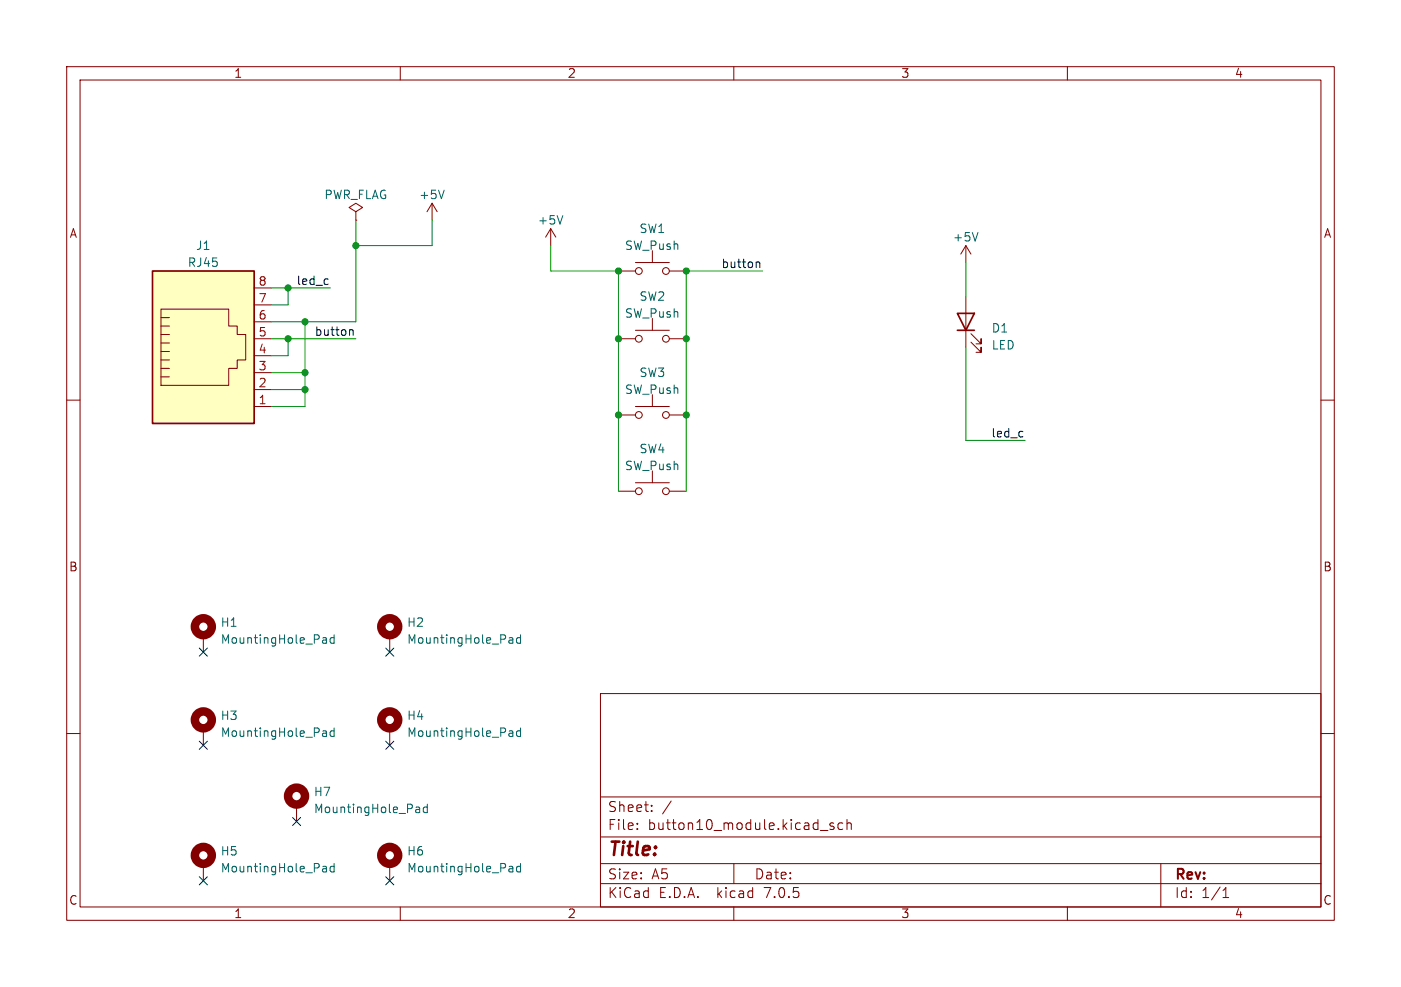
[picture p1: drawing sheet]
<svg xmlns="http://www.w3.org/2000/svg" width="210mm" height="148mm" viewBox="0 0 210 148" stroke-linecap="round" stroke-linejoin="round" font-family="sans-serif">
<g fill="none" stroke="#840000" stroke-width=".15">
<path d="M10 10h190v128h-190zM12 12h186v124h-186zM60 10v2M110 10v2M160 10v2M53.3 31.8l1.1-.7-1.1-.6-1 .6 1 .7v1.2M53.3 33h.1M64.8 30.5l-.8 1.3M64.8 30.5v2.5M64.8 30.5l.7 1.3M82.5 34.3l-.7 1.3M82.5 34.3v2.5"/>
<path d="M82.5 34.3l.8 1.3M95.2 39.4h5.1M97.8 37.6v1.8M144.8 36.8v2.6M144.8 36.8l-.8 1.3M144.8 36.8l.7 1.3M10 60h2M24.1 56.5h1.3M24.1 55.2h1.3M24.1 54h1.3M24.1 52.7h1.3M24.1 51.4h1.3"/>
<path d="M24.1 50.2h1.3M24.1 46.4h10.2v2.5h1.3v1.3h1.2v3.8h-1.2v1.2h-1.3v2.6h-10.2zM24.1 48.9h1.3M24.1 47.6h1.3M38.1 50.8h2.5M38.1 58.4h2.5M38.1 55.9h2.5M38.1 53.3h2.5M38.1 48.3h2.5M38.1 45.7h2.5M38.1 43.2h2.5M92.7 40.6h2.5"/>
<path d="M92.7 50.8h2.5M95.2 49.5h5.1M97.8 47.8v1.7M97.8 59.2v1.8M100.3 40.6h2.6M100.3 50.8h2.6M144.8 44.5v7.6M145.5 51.3l1.6 1.5v-.7v.7h-.8M145.5 50l1.6 1.6v-.8v.8h-.8M198 60h2M38.1 61h2.5M92.7 73.7h2.5"/>
<path d="M92.7 62.2h2.5M95.2 72.4h5.1M95.2 61h5.1M97.8 70.6v1.8M100.3 73.7h2.6M100.3 62.2h2.6M30.5 95.3v2.5M58.4 95.3v2.5M10 110h2M30.5 109.2v2.6M58.4 109.2v2.6M90 104h108v32h-108z"/>
<path d="M90 119.5h108M198 110h2M30.5 129.5v2.6M44.4 120.7v2.5M58.4 129.5v2.6M60 136v2M90 132.5h108M90 129.5h108M90 125.5h108M95.5 124.2v.2M95.5 123.5v.1M97.7 121.5v.2"/>
<path d="M97.7 120.8v.1M100.6 120.1l-1.3 1.9M110 136v2M110 129.5v3M123 124.5h1.1M125 123.5l-.4-.1-.2 .2 .1 .2 .5 .2v.3h-.6M126.3 123.5l-.4-.1-.3 .3v.4l.1 .2h.6M127 123.5a.37 .37 0 0 1 .6 .1v.8M127 122.9v1.5M160 136v2M174 129.5v6.5M183.3 134.6h.9"/>
<path d="M183.3 133.5l.5-.4v1.5"/>
<circle cx="95.8" cy="50.8" r=".51"/>
<circle cx="95.8" cy="40.6" r=".51"/>
<circle cx="99.8" cy="50.8" r=".51"/>
<circle cx="99.8" cy="40.6" r=".51"/>
<circle cx="95.8" cy="62.2" r=".51"/>
<circle cx="95.8" cy="73.7" r=".51"/>
<circle cx="99.8" cy="62.2" r=".51"/>
<circle cx="99.8" cy="73.7" r=".51"/>
</g>
<path d="M22.9 40.6h15.2v22.9h-15.2zM143.5 47h2.5l-1.2 2.5zM143.5 49.5h2.5" fill="none" stroke="#840000" stroke-width=".25"/>
<g fill="none" stroke="#006464" stroke-width=".15">
<path d="M66.6 28.5l-.4 1.3M84.4 32.3l-.5 1.3M146.6 34.9l-.4 1.2M48.5 95.6l.4 .1v.8M48.9 96.4l-.4 .1M48.9 95.9l-.4 .1M50.1 95.2v1.3M50.1 95.7l-.4-.1-.2 .3v.3l.1 .2h.5M76.5 95.6l.3 .1 .1 .8M76.9 96.4l-.4 .1M76.9 95.9l-.4 .1M78 95.7l-.3-.1-.3 .3v.3l.1 .2h.5"/>
<path d="M78 95.2v1.3M48.5 109.6h.4v.8M48.9 110.4h-.4M48.9 109.9l-.4 .1M50.1 109.2v1.2M50.1 109.6h-.4l-.2 .2v.4l.1 .2h.5M76.5 109.6h.3l.1 .8M76.9 110.4h-.4M76.9 109.9l-.4 .1M78 109.6h-.3l-.3 .2v.4l.1 .2h.5M78 109.2v1.2M48.5 129.9l.4 .1v.8"/>
<path d="M48.9 130.7l-.4 .1M48.9 130.2l-.4 .1M50.1 130l-.4-.1-.2 .2v.4l.1 .2h.5M50.1 129.5v1.3M62.5 121l.3 .1 .1 .8M62.9 121.8l-.4 .1M62.9 121.3l-.4 .1M64.1 121.1l-.4-.1-.2 .3v.3l.1 .2h.5M64.1 120.6v1.3M76.5 129.9l.3 .1 .1 .8M76.9 130.7l-.4 .1M76.9 130.2l-.4 .1"/>
<path d="M78 130l-.3-.1-.3 .2v.4l.1 .2h.5M78 129.5v1.3"/>
</g>
<g fill="none" stroke="#840000" stroke-width="1.3">
<circle cx="30.5" cy="94" r="1.27"/>
<circle cx="58.4" cy="94" r="1.27"/>
<circle cx="30.5" cy="107.9" r="1.27"/>
<circle cx="44.4" cy="119.4" r="1.27"/>
<circle cx="58.4" cy="107.9" r="1.27"/>
<circle cx="30.5" cy="128.3" r="1.27"/>
<circle cx="58.4" cy="128.3" r="1.27"/>
</g>
<path d="M22.9 40.6h15.2v22.9h-15.2z" fill="#ffffc2" stroke="#ffffc2" stroke-width=".15"/>
<path d="M113.5 39.3h.2l.2 .2v.6M52.6 49.4h.2l.1 .2v.7" fill="none" stroke="#0f0f0f" stroke-width=".15"/>
<g fill="none" stroke="#009600" stroke-width=".15">
<path d="M53.3 33v15.3h-12.7M64.8 33v3.8h-11.5M82.5 36.8v3.8h10.2v33.1M144.8 39.4v5.1M40.6 43.2h8.9M40.6 55.9h5.1M40.6 58.4h5.1M40.6 50.8h12.7M43.2 50.8v2.5h-2.6M43.2 43.2v2.5h-2.6M45.7 48.3v12.7h-5.1M114.3 40.6h-11.4v33.1"/>
<path d="M144.8 52.1v13.9h8.9"/>
</g>
<g fill="none" stroke="#000084" stroke-width=".15">
<path d="M29.9 97.2l1.2 1.2M31.1 97.2l-1.2 1.2M57.8 97.2l1.2 1.2M59 97.2l-1.2 1.2M29.9 111.2l1.2 1.2M31.1 111.2l-1.2 1.2M57.8 111.2l1.2 1.2M59 111.2l-1.2 1.2M29.9 131.5l1.2 1.2M31.1 131.5l-1.2 1.2M43.8 122.6l1.3 1.2M45.1 122.6l-1.3 1.2"/>
<path d="M57.8 131.5l1.2 1.2M59 131.5l-1.2 1.2"/>
</g>
<g fill="#009600" stroke="#009600" stroke-width=".15">
<circle cx="92.7" cy="62.2" r=".46"/>
<circle cx="92.7" cy="50.8" r=".46"/>
<circle cx="53.3" cy="36.8" r=".46"/>
<circle cx="102.9" cy="50.8" r=".46"/>
<circle cx="102.9" cy="62.2" r=".46"/>
<circle cx="102.9" cy="40.6" r=".46"/>
<circle cx="92.7" cy="40.6" r=".46"/>
<circle cx="45.7" cy="55.9" r=".46"/>
<circle cx="45.7" cy="58.4" r=".46"/>
<circle cx="43.2" cy="50.8" r=".46"/>
<circle cx="43.2" cy="43.2" r=".46"/>
<circle cx="45.7" cy="48.3" r=".46"/>
</g>
<text font-size="2.8" fill="#840000" x="91" y="128.8">Title:</text>
<g font-size="2.1" fill="#840000">
<text x="91" y="124.6">File:</text>
<text x="91" y="121.9">Sheet:</text>
<text x="97" y="124.6">button10_module.kicad_sch</text>
<text x="91" y="134.8">KiCad</text>
<text x="91" y="132">Size:</text>
<text x="97.6" y="132">A5</text>
<text x="98.7" y="134.8">E.D.A.</text>
<text x="107.4" y="134.8">kicad</text>
<text x="113" y="132">Date:</text>
<text x="114.5" y="134.8">7.0.5</text>
<text x="176" y="132.2">Rev:</text>
<text x="176" y="134.8">Id:</text>
<text x="180" y="134.8">1/1</text>
</g>
<g font-size="1.8" fill="#840000">
<text x="35" y="11.8">1</text>
<text x="85" y="11.8">2</text>
<text x="135" y="11.8">3</text>
<text x="185" y="11.8">4</text>
<text x="10.4" y="35.8">A</text>
<text x="198.4" y="35.8">A</text>
<text x="10.3" y="85.8">B</text>
<text x="198.3" y="85.8">B</text>
<text x="10.3" y="135.8">C</text>
<text x="35" y="137.8">1</text>
<text x="85" y="137.8">2</text>
<text x="135" y="137.8">3</text>
<text x="185" y="137.8">4</text>
<text x="198.3" y="135.8">C</text>
</g>
<g font-size="1.8" fill="#006464">
<text x="48.6" y="30">PWR_FLAG</text>
<text x="62.8" y="30">+5V</text>
<text x="80.6" y="33.8">+5V</text>
<text x="95.8" y="35.1">SW1</text>
<text x="28.1" y="40.2">RJ45</text>
<text x="29.3" y="37.7">J1</text>
<text x="93.6" y="37.7">SW_Push</text>
<text x="142.8" y="36.4">+5V</text>
<text x="93.6" y="47.8">SW_Push</text>
<text x="95.8" y="45.3">SW2</text>
<text x="148.6" y="50">D1</text>
<text x="148.6" y="52.6">LED</text>
<text x="93.6" y="59.2">SW_Push</text>
<text x="95.8" y="56.7">SW3</text>
<text x="93.6" y="70.7">SW_Push</text>
<text x="95.8" y="68.1">SW4</text>
<text x="33" y="94.2">H1</text>
<text x="61" y="94.2">H2</text>
<text x="33" y="96.7">MountingHole_Pad</text>
<text x="61" y="96.7">MountingHole_Pad</text>
<text x="33" y="108.1">H3</text>
<text x="33" y="110.7">MountingHole_Pad</text>
<text x="61" y="108.1">H4</text>
<text x="61" y="110.7">MountingHole_Pad</text>
<text x="47" y="119.6">H7</text>
<text x="47" y="122.1">MountingHole_Pad</text>
<text x="33" y="128.5">H5</text>
<text x="33" y="131">MountingHole_Pad</text>
<text x="61" y="128.5">H6</text>
<text x="61" y="131">MountingHole_Pad</text>
</g>
<g font-size="1.8" fill="#0f0f0f">
<text x="108.1" y="40.3">button</text>
<text x="44.4" y="42.8">led_c</text>
<text x="47.2" y="50.5">button</text>
<text x="148.6" y="65.7">led_c</text>
</g>
<g font-size="1.8" fill="#a90000">
<text x="38.7" y="45.5">7</text>
<text x="38.7" y="42.9">8</text>
<text x="38.7" y="53.1">4</text>
<text x="38.7" y="50.5">5</text>
<text x="38.7" y="48">6</text>
<text x="38.7" y="58.2">2</text>
<text x="38.7" y="55.6">3</text>
<text x="38.7" y="60.7">1</text>
</g>
</svg>
